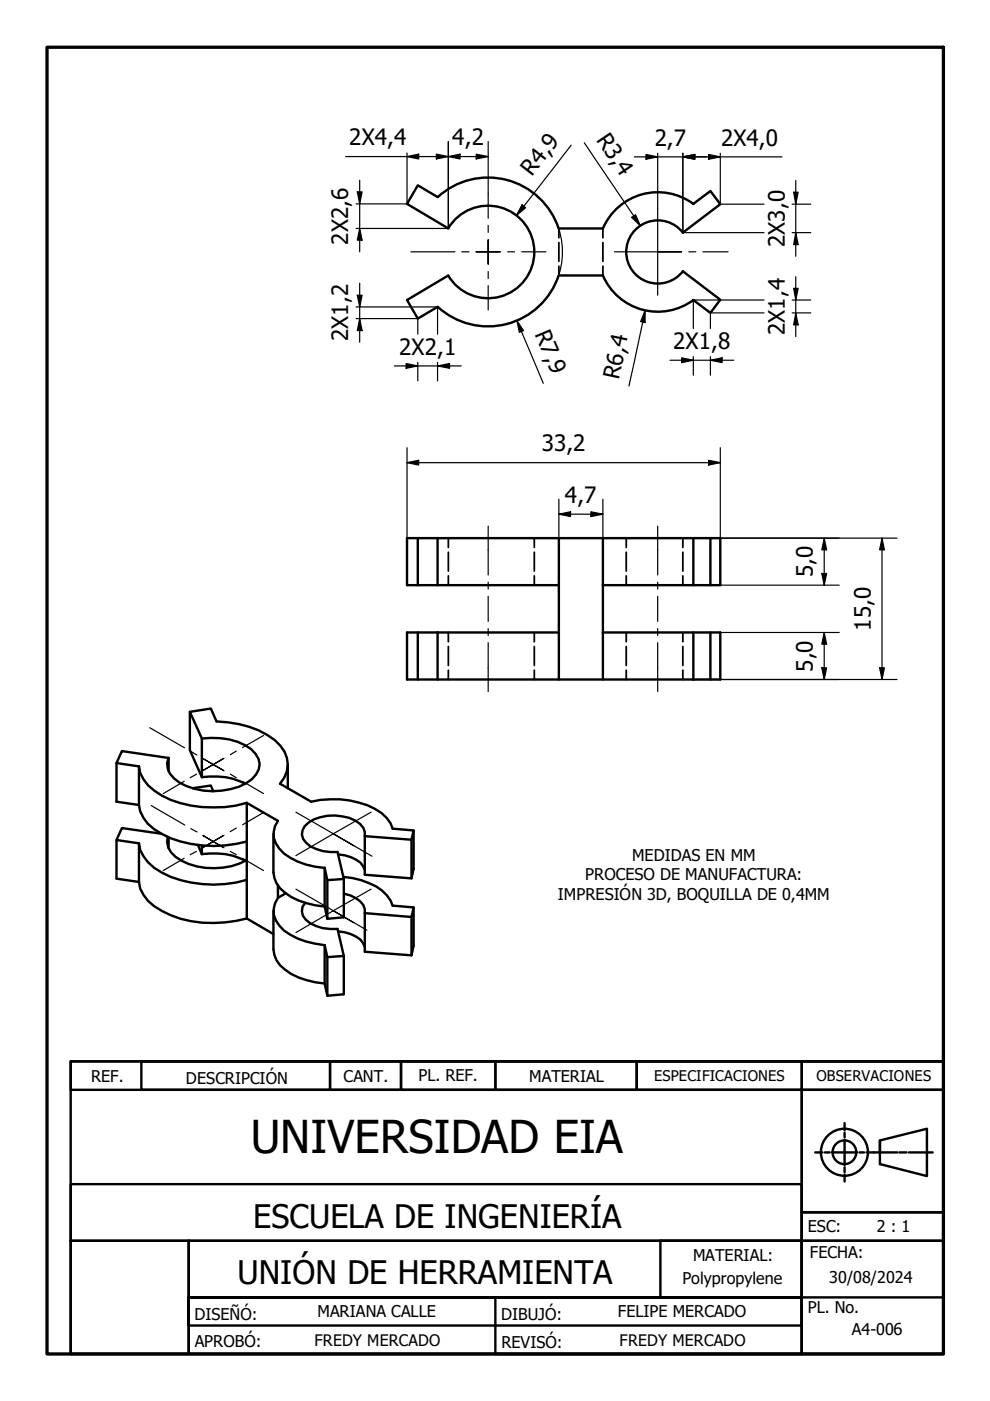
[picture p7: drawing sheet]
<svg xmlns="http://www.w3.org/2000/svg" width="210mm" height="297mm" viewBox="0 0 210 297" stroke-linecap="round" stroke-linejoin="round" font-family="sans-serif">
<!-- layer: Hidden (ISO) -->
<g fill="none" stroke="#000" stroke-width=".38">
<path d="M118.5 48.4v2M118.5 51.4v4M118.5 56.4v2M127.8 48.4v2M127.8 51.4v4M127.8 56.4v2M95.1 114.1v2M95.1 117.1v4M113.3 114.1v2M113.3 117.1v4M132.8 114.1v2M132.8 117.1v4"/>
<path d="M144.8 114.1v2M144.8 117.1v4M95.1 122.1v2M95.1 134.1v2M95.1 137.1v4M113.3 122.1v2M113.3 134.1v2M113.3 137.1v4M132.8 122.1v2M132.8 134.1v2M132.8 137.1v4M144.8 122.1v2"/>
<path d="M144.8 134.1v2M144.8 137.1v4M95.1 142.1v2M113.3 142.1v2M132.8 142.1v2M144.8 142.1v2"/>
</g>
<!-- layer: Visible (ISO) -->
<g fill="none" stroke="#000" stroke-width=".51">
<path d="M92.8 41.8l-4.2-2.5-2.3 3.9 8.8 5.2M92.8 41.8a15.8 15.8 0 0 1 25.7 6.6h9.3a12.7 12.7 0 0 1 19.2-5.2M95 48.4a9.8 9.8 0 0 1 14.8-2.5 9.8 9.8 0 0 1 0 15 9.8 9.8 0 0 1-14.8-2.5l-8.7 5.2 2.3 3.9 4.2-2.4M118.4 58.4a15.8 15.8 0 0 1-25.6 6.7M118.5 58.4h9.3a12.7 12.7 0 0 0 19.2 5.2M144.8 57.5l7.9 6-2.1 2.8-3.6-2.7M144.8 49.4a6.7 6.7 0 0 0-9.8-.9 6.7 6.7 0 0 0 0 9.9 6.7 6.7 0 0 0 9.8-.9M147 43.2l3.6-2.7 2.1 2.8-7.9 6M88.6 114.1v10M92.8 114.1v10M118.5 114.1v30M127.8 114.1h-41.5v10h32.2"/>
<path d="M147 114.1h5.7v10h-24.9M150.6 114.1v10M88.6 134.1v10M92.8 134.1h-6.5v10h41.5M92.8 134.1v10M92.8 134.1h25.7M127.8 124.1v-10h19.2v10M127.8 134.1h24.9v10h-5.7M127.8 134.1v10h19.2M127.8 124.1v10M147 134.1v10M150.6 134.1v10"/>
<path d="M40.3 150.9v8.2l2.5 5.7M42.8 156.6l-2.5-5.7 4.4-.7 1.2 2.8a20.9 20.9 0 0 1 12.3 3.9 6.2 6.2 0 0 1 1.2 9.3l6.6 3.8a19 19 0 0 1 14.9 2.4l1.1 1 .8 1.1 .4 1.2 4.5 .4-.5 1.9-9.9-.7M42.8 156.6a14.3 14.3 0 0 1 10.4 2.2 3.8 3.8 0 0 1 1.1 5.4 8.7 8.7 0 0 1-5.4 3.1 14.9 14.9 0 0 1-10.8-1.3 4.6 4.6 0 0 1-2.7-4.2l.4-1.1M42.8 156.6v8.2M24.7 161.8v8.2l4.8 .7M24.7 178.1v8.2l4.8 .7M29.5 170.7a7.9 7.9 0 0 0 4.9 6.1 25.4 25.4 0 0 0 17.9 1.6M29.5 162.5a7.4 7.4 0 0 0 3.2 5.1 20.8 20.8 0 0 0 12.6 3.6l2.4-.1 2.3-.3 2.3-.6M29.5 178.8a8.1 8.1 0 0 0 4.9 6.2 24.9 24.9 0 0 0 17.9 1.5M29.5 162.5v8.2M29.5 178.8v8.2M34.2 176.8l-8.4-1.2-1.1 2.5 4.8 .7"/>
<path d="M35.6 177.5a4 4 0 0 0 1.6 4.2 14.7 14.7 0 0 0 15.1 .7M35.8 160.7l-10-1.5-1.1 2.6 4.8 .7M35.8 160.7v2.8M35.8 177.5v2.3M40.8 167.1l3.9-.6 .5 1.3M42 179.2l.8 1.9M42.8 164.8a14.9 14.9 0 0 1 9.2 1.4M42.8 179.2v1.9M52.3 170.2l6.6 3.8a4.7 4.7 0 0 0 .3 5.9 12.4 12.4 0 0 0 7.6 3.9l2 .2M52.3 170.2v24.5M58 176.8v8.2a5.5 5.5 0 0 0 2.5 4.3 15.1 15.1 0 0 0 8.3 2.9M61 162.1v5"/>
<path d="M77.3 177.3a3.1 3.1 0 0 0-2-3.3 10.1 10.1 0 0 0-9.9 .4 2.65 2.65 0 0 0-.5 4.3 8.7 8.7 0 0 0 6.7 1.9l1.3 5.8-3.5 .2-.6-2.6M87.2 178v8.2M87.7 176.1v8.1l-.5 2-9.9-.7v-8.2M29.5 187a7.9 7.9 0 0 0 4.9 6.2 24.5 24.5 0 0 0 17.9 1.5M42.8 181.1a14.9 14.9 0 0 1 9.2 1.4M52.3 194.7l5.7 3.3M58 193.1v8.2a5.5 5.5 0 0 0 2.5 4.3 15.1 15.1 0 0 0 8.3 2.9M58.9 187.7v2.7l1.7-1M58.9 190.4a4.7 4.7 0 0 0 .3 5.8 12.4 12.4 0 0 0 7.6 3.9l2 .3M64.7 191.4a2.46 2.46 0 0 0 .1 3.6 8.7 8.7 0 0 0 6.8 2l1.3 5.7-3.5 .2-.6-2.5M68.8 184v8.2M69.4 186.6v8.2"/>
<path d="M71.7 181.2a8.4 8.4 0 0 1 4.7 1.7l.9 1.6M71.7 197.5a8.4 8.4 0 0 1 4.7 1.7l.9 1.6M72.8 185.9a15.7 15.7 0 0 1 8.2 2.9l1 1.1 .8 1 .4 1.1 4.5 .4-.5 2-9.9-.8M72.9 186.4v8.1l-3.5 .3-.6-2.6M72.9 189.5a6.4 6.4 0 0 1 4.1 2.4l.3 .9v.8M87.2 194.4v8.2M87.7 192.4v8.1l-.5 2.1-9.9-.8v-8.2M68.8 200.4v8.1M69.4 202.9v8.2M72.9 202.7v8.1l-3.5 .3-.6-2.6"/>
</g>
<!-- layer: Border (ANSI) -->
<path d="M10 10h190v277.1h-190z" fill="none" stroke="#000" stroke-width=".7"/>
<!-- layer: Title (ANSI) -->
<g fill="none" stroke="#000" stroke-width=".51">
<path d="M15 225h185v6.1h-185zM15 225h185v62.1h-185zM30 225h40v6.1h-40zM70 225h15v6.1h-15zM85 225h20v6.1h-20zM105 225h30v6.1h-30zM135 225h35v6.1h-35zM170 231.1h30v25.9h-30zM170 225h30v62.1h-30zM179.1 238.1v1.5M15 251.1h155v12h-155zM170 257h30v6.1h-30z"/>
<path d="M172.8 244.3h1.6M174.9 244.3h1M176.3 244.3h5.4M179.1 240.1v1.1M179.1 241.7v5.4M179.1 247.5v1M179.1 249v1.5M182.2 244.3h1M183.7 244.3h6.5M186.6 241.8l9.9-2.5v10.1l-9.9-2.6zM186.6 241.8v2.5M190.7 244.3h1.5"/>
<path d="M192.7 244.3h5M15 263.1h25v24h-25zM40 263.1h130v12h-130zM40 275.1h130v5.9h-130v-5.9h130v12h-130zM105 275.1h65v12h-65zM140 263.1h30v12h-30zM170 263.1h30v12h-30z"/>
<circle cx="179" cy="244.3" r="5"/>
<circle cx="179" cy="244.3" r="2.51"/>
</g>
<!-- layer: Dimension (ISO) -->
<g fill="none" stroke="#000" stroke-width=".25">
<path d="M73.3 33.2h30.2M76.3 38.2v15.2M86.3 33.2l2.5-.5v1zM86.3 32.4v10.8h-10.8M92.5 32.7l2.6 .5-2.6 .5zM95.1 33.2l2.4-.5v1zM95.1 30v18.4h-19.6M101 32.7l2.5 .5-2.5 .5zM103.5 30v11.1M121.1 30.8l-11.6 14.9M123.9 30.3l11.9 17.6M134.5 33.3h31.3"/>
<path d="M137 32.8l2.4 .5-2.4 .5zM139.4 32.5v11.7M144.8 33.3l2.5-.5v1zM144.8 32.5v16.8h17.2M150.2 32.8l2.5 .5-2.5 .5zM152.7 32.5v10.8h9.3M168.7 38.3v16M75.8 40.7h1l-.5 2.5zM76.3 48.4l.5 2.5h-1zM110.7 43.4l.7 .7-1.9 1.6zM118.4 48.4a15.8 15.8 0 0 1-11.8 20.5M133.9 46.1l.8-.6 1.1 2.4z"/>
<path d="M168 43.3h3.9M168 49.3h3.9M168.3 40.8h.9l-.5 2.5zM168.7 49.3l.5 2.6h-.9zM168.7 58.7v12.7M75.5 67.5h13.1v3.4M75.5 65.1h17.3v5.8M75.8 62.6h1l-.5 2.5zM76.3 67.5l.5 2.6h-1zM76.3 60.1v12.5M83.6 77.6h14.2M86.1 77.1l2.5 .5-2.5 .5z"/>
<path d="M88.6 76.8v4M92.8 77.6l2.5-.5v1zM92.8 76.8v4M109.6 68l1.4 2.1-.9 .4zM109.6 68l5.6 13.3M136.8 65.8v2.6l-1-.2zM136.8 65.8l-3.5 16M142 76.4h13.6M144.5 75.9l2.5 .5-2.5 .5zM147 75.6v4M150.6 76.4l2.5-.5v1zM150.6 75.6v4"/>
<path d="M162 66.3h-11.4v3.3M162 63.6h-15v6M168 66.3h3.9M168 63.6h3.9M168.3 61.1h.9l-.5 2.5zM168.7 66.3l.5 2.6h-.9zM86.3 98.1l2.5-.5v1zM86.3 94.9v19.2M86.3 98.1h66.4M150.2 97.6l2.5 .5-2.5 .5zM152.7 94.9v19.2M118.5 109l2.5-.5v1z"/>
<path d="M118.5 109h9.3M118.5 105.8v8.3M125.3 108.5l2.5 .5-2.5 .5zM127.8 105.8v8.3M147 114.1h43.2M174.8 114.1l.5 2.5h-1.1zM174.8 114.1v10M187 114.1l.5 2.5h-1zM187 114.1v30M152.7 124.1h25.2M152.7 134.1h25.2M174.2 121.6h1.1l-.5 2.5z"/>
<path d="M174.8 134.1l.5 2.5h-1.1zM174.8 134.1v10M147 144.1h43.2M174.2 141.6h1.1l-.5 2.5zM186.5 141.6h1l-.5 2.5z"/>
</g>
<g fill="#000">
<path d="M86.3 33.2l2.5-.5v1zM92.5 32.7l2.6 .5-2.6 .5zM95.1 33.2l2.4-.5v1zM101 32.7l2.5 .5-2.5 .5zM137 32.8l2.4 .5-2.4 .5zM144.8 33.3l2.5-.5v1zM150.2 32.8l2.5 .5-2.5 .5zM75.8 40.7h1l-.5 2.5zM76.3 48.4l.5 2.5h-1zM110.7 43.4l.7 .7-1.9 1.6zM133.9 46.1l.8-.6 1.1 2.4zM168.3 40.8h.9l-.5 2.5z"/>
<path d="M168.7 49.3l.5 2.6h-.9zM75.8 62.6h1l-.5 2.5zM76.3 67.5l.5 2.6h-1zM86.1 77.1l2.5 .5-2.5 .5zM92.8 77.6l2.5-.5v1zM109.6 68l1.4 2.1-.9 .4zM136.8 65.8v2.6l-1-.2zM144.5 75.9l2.5 .5-2.5 .5zM150.6 76.4l2.5-.5v1zM168.3 61.1h.9l-.5 2.5zM168.7 66.3l.5 2.6h-.9zM86.3 98.1l2.5-.5v1z"/>
<path d="M150.2 97.6l2.5 .5-2.5 .5zM118.5 109l2.5-.5v1zM125.3 108.5l2.5 .5-2.5 .5zM174.8 114.1l.5 2.5h-1.1zM187 114.1l.5 2.5h-1zM174.2 121.6h1.1l-.5 2.5zM174.8 134.1l.5 2.5h-1.1zM174.2 141.6h1.1l-.5 2.5zM186.5 141.6h1l-.5 2.5z"/>
</g>
<!-- layer: Center Mark (ISO) -->
<g fill="none" stroke="#000" stroke-width=".25">
<path d="M87.1 53.4h9.4M97.9 53.4h1.5M100.9 53.4h2.6h-2.5M103.5 50.8v2.6v-2.5M103.5 55.9v-2.5v2.7M103.5 41.1v5.2M103.5 47.8v1.5M103.5 57.6v1.4M106 53.4h-2.5h2.6M107.6 53.4h1.5M110.6 53.4h5.2M139.4 44.2v9.2h-9.1"/>
<path d="M139.4 53.4v9.2M144.5 53.4h-5.1h5.1M146 53.4h1.5M149 53.4h5.4M103.5 60.6v5.1M31.7 154.3l7.4 4.2M40.4 159.3l1.3 .8M50.1 159.2l-1.3 .8M55.9 155.9l-4.5 2.6M32.1 170.8l7.1 4.1M39.1 165.7l-4.5 2.6M40.4 175.7l1.4 .7"/>
<path d="M41.7 164.1l-1.4 .8M43 160.8l2.2 1.3-2.1-1.3M43.1 163.3l2.1-1.2-2.3 1.3M43.1 177.2l2.1 1.2-2.1-1.2M43.1 179.7l2.1-1.3-2.3 1.4M47.4 163.3l-2.2-1.2 2.3 1.3M47.4 179.7l-2.2-1.3 2.3 1.4M47.5 160.8l-2.3 1.3 2.2-1.3M47.5 177.1l-2.3 1.3 2.2-1.2M48.8 164.1l1.3 .8M50.1 175.6l-1.3 .7M51.4 165.7l4.5 2.6"/>
<path d="M55.9 172.3l-4.5 2.6M62.7 172.2l8 4.6-8 4.6M75 179.3l-4.3-2.5 8.2 4.7M78.7 172.2l-8 4.6M39.1 182l-4.5 2.6M41.7 180.5l-1.4 .7M48.8 180.5l1.3 .7M51.4 182l4.5 2.6M62.7 188.5l8 4.6-8 4.6M75 195.6l-4.3-2.5 7.1 4.1M78.7 188.5l-8 4.6"/>
</g>
<!-- layer: Centerline (ISO) -->
<path d="M103.5 111.6v10.3M139.4 111.6v10.3M103.5 123.4v1.5M103.5 126.4v5.3M103.5 133.3v1.4M103.5 136.3v10.3M139.4 123.4v1.5M139.4 126.4v5.3M139.4 133.3v1.4M139.4 136.3v10.3" fill="none" stroke="#000" stroke-width=".25"/>
<text font-size="9.6" x="53.1" y="244.5">UNIVERSIDAD EIA</text>
<g font-size="6.9">
<text x="53.7" y="260.3">ESCUELA DE INGENIERÍA</text>
<text x="50.4" y="272.3">UNIÓN DE HERRAMIENTA</text>
</g>
<g font-size="4.8">
<text x="126.3" y="29.6" transform="rotate(56 126.3 29.6)">R3,4</text>
<text x="74" y="30.8">2X4,4</text>
<text x="95.9" y="30.8">4,2</text>
<text x="138.8" y="30.9">2,7</text>
<text x="152.9" y="30.9">2X4,0</text>
<text x="112.8" y="37.6" transform="rotate(-52 112.8 37.6)">R4,9</text>
<text x="73.9" y="51.9" transform="rotate(-90 73.9 51.9)">2X2,6</text>
<text x="166.4" y="52.4" transform="rotate(-90 166.4 52.4)">2X3,0</text>
<text x="113.3" y="70.7" transform="rotate(67 113.3 70.7)">R7,9</text>
<text x="166.4" y="71" transform="rotate(-90 166.4 71)">2X1,4</text>
<text x="73.9" y="72.4" transform="rotate(-90 73.9 72.4)">2X1,2</text>
<text x="84.6" y="75.2">2X2,1</text>
<text x="142.7" y="74">2X1,8</text>
<text x="131.2" y="80.6" transform="rotate(-78 131.2 80.6)">R6,4</text>
<text x="114.9" y="95.7">33,2</text>
<text x="119.8" y="106.6">4,7</text>
<text x="172.3" y="122.4" transform="rotate(-90 172.3 122.4)">5,0</text>
<text x="184.7" y="133.8" transform="rotate(-90 184.7 133.8)">15,0</text>
<text x="172.3" y="142.4" transform="rotate(-90 172.3 142.4)">5,0</text>
</g>
<g font-size="3.4">
<text x="134" y="182.5">MEDIDAS EN MM</text>
<text x="118.3" y="190.8">IMPRESIÓN 3D, BOQUILLA DE 0,4MM</text>
<text x="124.1" y="186.7">PROCESO DE MANUFACTURA:</text>
<text x="19.3" y="229.5">REF.</text>
<text x="39.4" y="229.9">DESCRIPCIÓN</text>
<text x="72.8" y="229.5">CANT.</text>
<text x="88.7" y="229.3">PL. REF.</text>
<text x="112.2" y="229.3">MATERIAL</text>
<text x="171.3" y="261.2">ESC:</text>
<text x="185.9" y="261.2">2 : 1</text>
<text x="146.9" y="267.4">MATERIAL:</text>
<text x="171.7" y="266.6">FECHA:</text>
<text x="144.7" y="272.3">Polypropylene</text>
<text x="175.8" y="272">30/08/2024</text>
<text x="41.2" y="279.9">DISEÑÓ:</text>
<text x="67.3" y="279.3">MARIANA CALLE</text>
<text x="106.2" y="279.8">DIBUJÓ:</text>
<text x="131" y="279.3">FELIPE MERCADO</text>
<text x="171.3" y="278.3">PL. No.</text>
<text x="41.3" y="285.7">APROBÓ:</text>
<text x="66.7" y="285.4">FREDY MERCADO</text>
<text x="106.3" y="285.7">REVISÓ:</text>
<text x="131.4" y="285.5">FREDY MERCADO</text>
<text x="180.6" y="283">A4-006</text>
</g>
<g font-size="3.1">
<text x="138.7" y="229.2">ESPECIFICACIONES</text>
<text x="173.1" y="229.3">OBSERVACIONES</text>
</g>
</svg>
